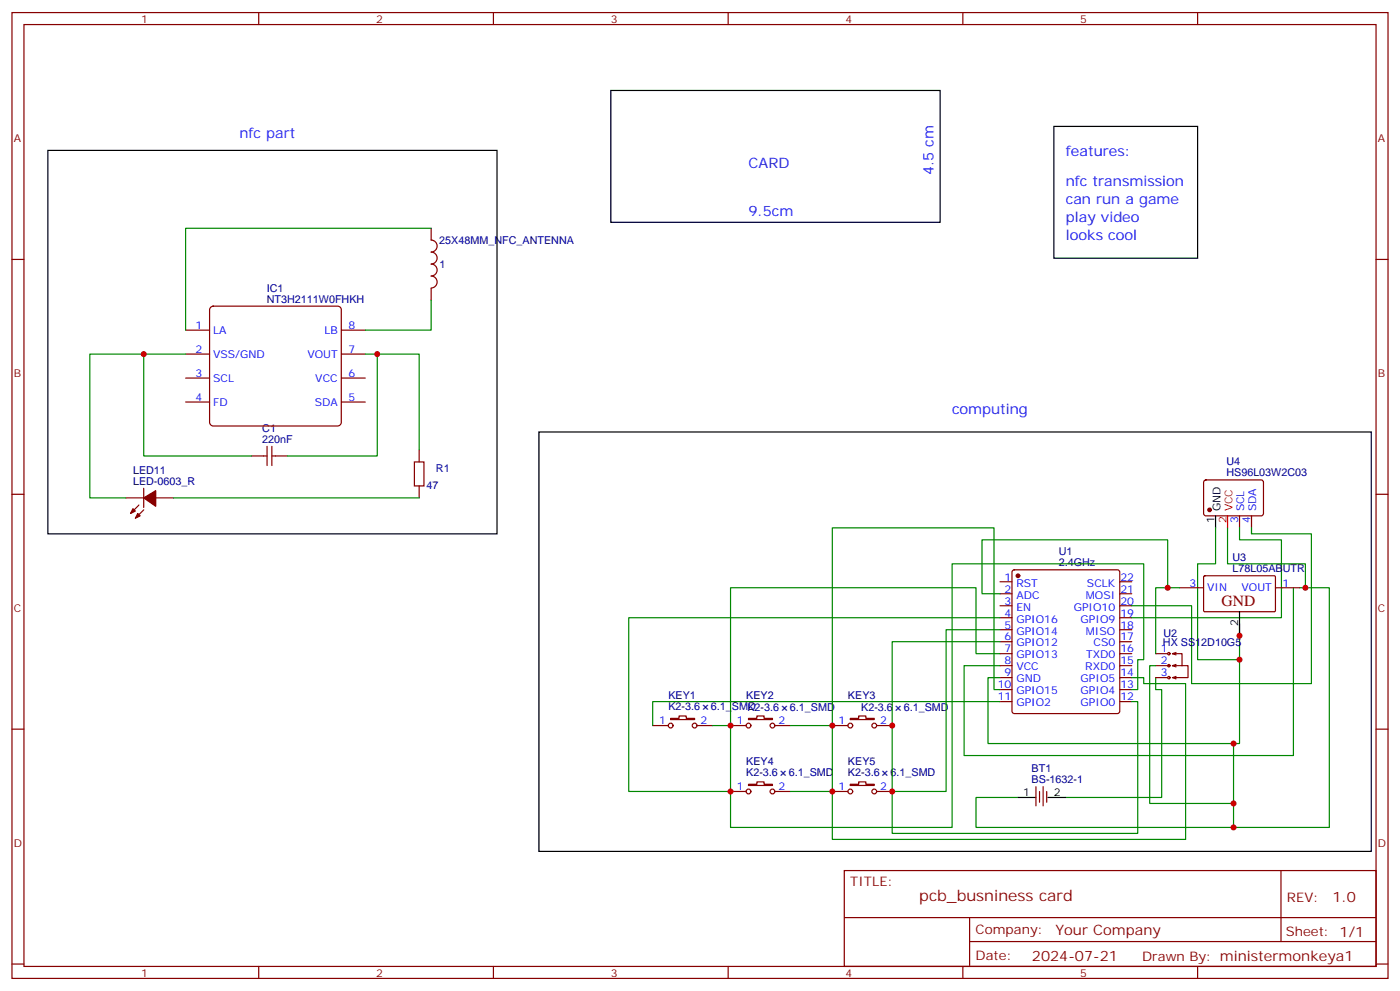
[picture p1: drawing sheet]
<svg xmlns="http://www.w3.org/2000/svg" width="412mm" height="292mm" viewBox="0 0 412 292" stroke-linecap="round" stroke-linejoin="round" font-family="sans-serif">
<g fill="none" stroke="#870000" stroke-width=".35">
<path d="M3.5 3.7h405.4v284.3h-405.4zM7.1 7.2h398.2v277.3h-398.2zM76.2 3.7v3.5M145.3 3.7v3.5M214.5 3.7v3.5M283.6 3.7v3.5M352.8 3.7v3.5M3.5 76.4h3.6M127 67.2v3.5a1.76 1.76 0 0 1 1.8 1.7 1.76 1.76 0 0 1-1.8 1.8 1.76 1.76 0 0 1 1.8 1.8 1.76 1.76 0 0 1-1.8 1.7 1.76 1.76 0 0 1 1.8 1.8 1.76 1.76 0 0 1-1.8 1.8 1.76 1.76 0 0 1 1.8 1.7 1.76 1.76 0 0 1-1.8 1.8M405.3 76.4h3.6M54.7 97.2h7M62 90.6l.8-.5h36.7l.6 .2 .4 .9v33.2l-.2 .6-.8 .4h-36.7l-.6-.2-.5-.8v-33.2z"/>
<path d="M100.5 97.2h7.1M127 84.9v3.5M54.7 104.2h7M54.7 118.4h7M54.7 111.3h7M100.5 104.2h7.1M100.5 118.4h7.1M100.5 111.3h7.1M74.1 134.2h4.6M78.7 131.4v5.7M80.1 131.4v5.7M80.1 134.2h4.6"/>
<path d="M122.1 136h2.8v7.1h-2.8zM123.5 132.5v3.5M3.5 145.5h3.6M37 146.6h5.3M45.9 146.6h5.3M123.5 143.1v3.5M354.8 141.5l.4-.2h16.5l.5 .7-.1 9.4-.6 .5-16.5-.1-.5-.6v-9.2zM365.1 151.9v3.5M368.7 151.9v3.5M405.3 145.5h3.6M294.6 171.3h3.5M294.6 174.8h3.5"/>
<path d="M294.6 178.3h3.5M298.3 168l.5-.3h30.3l.5 .3 .2 .5v40.9l-.2 .5-.5 .2h-30.3l-.5-.3-.2-.4v-40.9zM329.8 171.3h3.6M329.8 174.8h3.6M329.8 178.3h3.6M347.5 173h7M354.6 169.7l.3-.2 20.6 .1 .2 .3v10l-.3 .2-20.7-.1-.2-.3zM375.7 173h7.1M294.6 181.9h3.5M294.6 185.4h3.5M294.6 188.9h3.5M294.6 192.4h3.5"/>
<path d="M294.6 196h3.5M294.6 199.5h3.5M329.8 181.9h3.6M329.8 185.4h3.6M329.8 188.9h3.6M329.8 192.4h3.6M329.8 196h3.6M329.8 199.5h3.6M340.4 192.4h3.6M340.4 196h4.3M340.4 199.5h3.6M345.4 192.4h2.8v3.6h-2.8"/>
<path d="M345.4 192.4l1 .4M345.4 196l1 .3M346.4 192.1l-1 .3M346.4 195.6l-1 .4M346.4 199.1l-1 .4 1 .3M348.2 196h1.8v3.5h-4.3M3.5 214.7h3.6M192.3 213.6h4.5M197.6 211.5h2.4v-.7h2.1v.7h2.5v.3h-7zM205.3 213.6h4.6M215.2 213.6h4.6M220.5 211.5h2.5v-.7h2.1v.7h2.4v.3h-7z"/>
<path d="M228.2 213.6h4.6M245.2 213.6h4.6M250.5 211.5h2.4v-.7h2.2v.7h2.4v.3h-7zM258.2 213.6h4.6M294.6 203h3.5M294.6 206.6h3.5M329.8 203h3.6M329.8 206.6h3.6M405.3 214.7h3.6M215.2 233h4.6M220.5 230.9h2.5v-.7h2.1v.7h2.4v.3h-7zM228.2 233h4.6"/>
<path d="M245.2 233h4.6M250.5 230.9h2.4v-.7h2.2v.7h2.4v.3h-7zM258.2 233h4.6M305.2 231.6v5.6M306.2 233v3.2M307.3 231.6v5.6M308.3 233v3.2M248.7 256.3h156.6v28.2h-156.6zM377.3 256.3v20.9M248.7 270.1h156.5M285.6 277.2h119.6M285.6 270.1v14.2"/>
<path d="M3.5 283.8h3.6M76.2 284.5v3.5M145.3 284.5v3.5M214.5 284.5v3.5M283.6 284.5v3.5M352.8 284.5v3.5M405.3 283.8h3.6"/>
<circle cx="344.3" cy="196" r=".35"/>
<circle cx="344.3" cy="192.4" r=".35"/>
<circle cx="344.3" cy="199.5" r=".35"/>
<circle cx="197.6" cy="213.6" r=".71"/>
<circle cx="204.6" cy="213.6" r=".71"/>
<circle cx="220.5" cy="213.6" r=".71"/>
<circle cx="227.5" cy="213.6" r=".71"/>
<circle cx="250.5" cy="213.6" r=".71"/>
<circle cx="257.5" cy="213.6" r=".71"/>
<circle cx="220.5" cy="233" r=".71"/>
<circle cx="227.5" cy="233" r=".71"/>
<circle cx="250.5" cy="233" r=".71"/>
<circle cx="257.5" cy="233" r=".71"/>
</g>
<g fill="#870000" stroke="#870000" stroke-width=".35">
<path d="M42.3 146.6l3.6-2.1v4.5z"/>
<path d="M42.3 143.8v5.6z"/>
<path d="M40.9 151.5l1.4-1.4z"/>
<path d="M40.9 148.7l-1.4 1.4z"/>
<path d="M40.6 151.2l.7 .7-1.4 .7z"/>
<path d="M39.2 149.8l.7 .7-1.4 .7z"/>
<circle cx="299.9" cy="169.5" r=".53"/>
<circle cx="356.3" cy="150.1" r=".53"/>
</g>
<g fill="none" stroke="#008700" stroke-width=".35">
<path d="M127 67.2h-72.3v30M127 88.4v8.8h-19.4M42.3 104.2v30h31.8M54.7 104.2h-28.2v42.4h10.5M107.6 104.2h15.9v28.3M111.1 104.2v30h-26.4M51.2 146.6h72.3M358.1 155.4v10.6h-5.3v28.2h12.3M361.6 155.4v10.6h22.9v7M365.1 155.4v3.5h12.4v23h-44.1M368.7 155.4v1.8h17.6v44.1h-35.3v-23h-17.6M344 173v-14.1h-54.7v15.9h5.3"/>
<path d="M347.5 173h-7.1v19.4M381 173v49.4h-97v-26.4h10.6M382.8 173h8.8v70.6h-104.1v-8.8h12.4M294.6 185.4h-15.9v47.6h-15.9M294.6 181.9h-109.4v51.1h30v-19.4M294.6 192.4h-7.1v-19.4h-72.3v40.6M294.6 188.9h-31.8v44.1M333.4 199.5h3.5v1.8h12.3v45.8h-104v-14.1M340.4 199.5v3.5h1.8v31.8h-28.2M340.4 196h-1.7v40.5h24.7M365.1 183.6v35.3h-74.1v-19.4h3.6M209.9 213.6h5.3"/>
<path d="M232.8 213.6h12.4M294.6 203h-1.8v-47.6h-47.6v77.6h-12.4M294.6 206.6h-102.3v7M333.4 203h1.7v-8.8h1.8v-28.2h-56.4v77.6h-65.3v-10.6M333.4 206.6h1.7v38.8h-72.3v-12.4M363.4 218.9v24.7"/>
</g>
<path d="M179.9 26.6h97v38.8h-97zM310.4 37.2h42.4v38.8h-42.4zM14.1 44.3h132.3v112.9h-132.3zM158.7 127.2h245.2v123.4h-245.2zM358.1 151.9v3.5M365.1 180.1v7M299.9 234.8h5.3M308.7 234.8h5.3" fill="none" stroke="#000" stroke-width=".35"/>
<path d="M361.6 151.9v3.5" fill="none" stroke="#f00" stroke-width=".35"/>
<g fill="#c00">
<circle cx="42.3" cy="104.2" r=".88"/>
<circle cx="111.1" cy="104.2" r=".88"/>
<circle cx="262.8" cy="233" r=".88"/>
<circle cx="215.2" cy="233" r=".88"/>
<circle cx="215.2" cy="213.6" r=".88"/>
<circle cx="363.4" cy="243.6" r=".88"/>
<circle cx="363.4" cy="218.9" r=".88"/>
<circle cx="262.8" cy="213.6" r=".88"/>
<circle cx="245.2" cy="233" r=".88"/>
<circle cx="245.2" cy="213.6" r=".88"/>
<circle cx="365.1" cy="194.2" r=".88"/>
<circle cx="363.4" cy="236.5" r=".88"/>
<circle cx="365.1" cy="187.1" r=".88"/>
<circle cx="384.5" cy="173" r=".88"/>
<circle cx="344" cy="173" r=".88"/>
</g>
<g font-size="4.6" fill="#800">
<text x="359.8" y="178.3">GND</text>
<text x="270.8" y="265.3">pcb_busniness card</text>
</g>
<g font-size="4.2" fill="#00f">
<text x="70.6" y="40.7">nfc part</text>
<text x="314" y="46">features:</text>
<text x="220.5" y="49.6">CARD</text>
<text x="275" y="51.6" transform="rotate(-90 275 51.6)">4.5 cm</text>
<text x="314" y="54.9">nfc transmission</text>
<text x="220.5" y="63.7">9.5cm</text>
<text x="314" y="60.1">can run a game</text>
<text x="314" y="65.4">play video</text>
<text x="314" y="70.7">looks cool</text>
<text x="280.5" y="121.9">computing</text>
</g>
<g font-size="4.2" fill="#800">
<text x="392.5" y="265.6">1.0</text>
<text x="310.9" y="275.1">Your Company</text>
<text x="304" y="282.9">2024-07-21</text>
</g>
<g font-size="3.9" fill="#800">
<text x="250.5" y="260.9">TITLE:</text>
<text x="379.1" y="265.6">REV:</text>
<text x="287.4" y="275.1">Company:</text>
<text x="378.7" y="275.7">Sheet: 1/1</text>
<text x="287.4" y="282.8">Date:</text>
<text x="336.4" y="282.8">Drawn By: ministermonkeya1</text>
</g>
<g font-size="3.2" fill="#800">
<text x="41.6" y="6.7">1</text>
<text x="110.8" y="6.7">2</text>
<text x="179.9" y="6.7">3</text>
<text x="249.1" y="6.7">4</text>
<text x="318.2" y="6.7">5</text>
<text x="4.1" y="41.8">A</text>
<text x="405.9" y="41.8">A</text>
<text x="4.1" y="110.9">B</text>
<text x="405.9" y="110.9">B</text>
<text x="4.1" y="180.1">C</text>
<text x="405.9" y="180.1">C</text>
<text x="4.1" y="249.2">D</text>
<text x="405.9" y="249.2">D</text>
<text x="41.6" y="287.5">1</text>
<text x="110.8" y="287.5">2</text>
<text x="179.9" y="287.5">3</text>
<text x="249.1" y="287.5">4</text>
<text x="318.2" y="287.5">5</text>
</g>
<g font-size="3.2" fill="#000080">
<text x="129.4" y="71.8">25X48MM_NFC_ANTENNA</text>
<text x="129.5" y="78.8">1</text>
<text x="78.6" y="89.1">NT3H2111W0FHKH</text>
<text x="78.6" y="85.9">IC1</text>
<text x="77.3" y="130.4">220nF</text>
<text x="77.3" y="127.2">C1</text>
<text x="361.3" y="137">U4</text>
<text x="39.2" y="142.7">LED-0603_R</text>
<text x="39.2" y="139.5">LED11</text>
<text x="125.6" y="143.9">47</text>
<text x="128.4" y="138.9">R1</text>
<text x="361.3" y="140.2">HS96L03W2C03</text>
<text x="311.9" y="166.7">2.4GHz</text>
<text x="311.9" y="163.5">U1</text>
<text x="363" y="165.1">U3</text>
<text x="363" y="168.3">L78L05ABUTR</text>
<text x="342.6" y="190.1">HX SS12D10G5</text>
<text x="342.7" y="187.5">U2</text>
<text x="196.9" y="209">K2-3.6</text>
<text x="196.9" y="205.8">KEY1</text>
<text x="209.4" y="209">6.1_SMD</text>
<text x="219.8" y="205.8">KEY2</text>
<text x="220.2" y="209.4">K2-3.6</text>
<text x="232.7" y="209.4">6.1_SMD</text>
<text x="249.8" y="205.8">KEY3</text>
<text x="253.7" y="209.4">K2-3.6</text>
<text x="266.2" y="209.4">6.1_SMD</text>
<text x="219.8" y="225.2">KEY4</text>
<text x="249.8" y="225.2">KEY5</text>
<text x="303.9" y="227.4">BT1</text>
<text x="219.8" y="228.4">K2-3.6</text>
<text x="232.3" y="228.4">6.1_SMD</text>
<text x="249.8" y="228.4">K2-3.6</text>
<text x="262.3" y="228.4">6.1_SMD</text>
<text x="303.9" y="230.5">BS-1632-1</text>
</g>
<g font-size="3.2" fill="#00f">
<text x="57.6" y="96.8">1</text>
<text x="62.8" y="98.2">LA</text>
<text x="95.5" y="98.2">LB</text>
<text x="102.7" y="96.8">8</text>
<text x="57.6" y="103.9">2</text>
<text x="62.8" y="105.3">VSS/GND</text>
<text x="90.5" y="105.3">VOUT</text>
<text x="102.7" y="103.9">7</text>
<text x="57.6" y="110.9">3</text>
<text x="62.8" y="112.4">SCL</text>
<text x="92.9" y="112.4">VCC</text>
<text x="102.7" y="110.9">6</text>
<text x="57.6" y="118">4</text>
<text x="62.8" y="119.4">FD</text>
<text x="92.7" y="119.4">SDA</text>
<text x="102.7" y="118">5</text>
<text x="364.8" y="154.1" transform="rotate(-90 364.8 154.1)">3</text>
<text x="366.5" y="150.6" transform="rotate(-90 366.5 150.6)">SCL</text>
<text x="368.3" y="154.1" transform="rotate(-90 368.3 154.1)">4</text>
<text x="370.1" y="150.6" transform="rotate(-90 370.1 150.6)">SDA</text>
<text x="295.9" y="170.9">1</text>
<text x="299.4" y="172.7">RST</text>
<text x="320.2" y="172.7">SCLK</text>
<text x="330" y="170.9">22</text>
<text x="350.4" y="172.7">3</text>
<text x="377.8" y="172.7">1</text>
<text x="295.9" y="174.4">2</text>
<text x="295.9" y="178">3</text>
<text x="299.4" y="176.2">ADC</text>
<text x="299.4" y="179.7">EN</text>
<text x="316.3" y="179.7">GPIO10</text>
<text x="319.9" y="176.2">MOSI</text>
<text x="330" y="178">20</text>
<text x="330" y="174.4">21</text>
<text x="355.6" y="174.1">VIN</text>
<text x="365.7" y="174.1">VOUT</text>
<text x="295.9" y="181.5">4</text>
<text x="295.9" y="185">5</text>
<text x="299.4" y="183.3">GPIO16</text>
<text x="318.3" y="183.3">GPIO9</text>
<text x="330" y="185">18</text>
<text x="330" y="181.5">19</text>
<text x="295.9" y="188.6">6</text>
<text x="299.4" y="186.8">GPIO14</text>
<text x="299.4" y="190.3">GPIO12</text>
<text x="319.9" y="186.8">MISO</text>
<text x="322.1" y="190.3">CS0</text>
<text x="330" y="188.6">17</text>
<text x="295.9" y="192.1">7</text>
<text x="295.9" y="195.6">8</text>
<text x="299.4" y="193.9">GPIO13</text>
<text x="299.4" y="197.4">VCC</text>
<text x="319.7" y="197.4">RXD0</text>
<text x="320" y="193.9">TXD0</text>
<text x="330" y="195.6">15</text>
<text x="330" y="192.1">16</text>
<text x="341.9" y="195.6">2</text>
<text x="341.9" y="192.1">1</text>
<text x="293.9" y="202.7">10</text>
<text x="295.9" y="199.1">9</text>
<text x="299.4" y="200.9">GND</text>
<text x="318.3" y="200.9">GPIO5</text>
<text x="330" y="202.7">13</text>
<text x="330" y="199.1">14</text>
<text x="341.9" y="199.1">3</text>
<text x="293.9" y="206.2">11</text>
<text x="299.4" y="204.4">GPIO15</text>
<text x="299.4" y="208">GPIO2</text>
<text x="318.3" y="208">GPIO0</text>
<text x="318.3" y="204.4">GPIO4</text>
<text x="330" y="206.2">12</text>
<text x="194.1" y="213.3">1</text>
<text x="206.4" y="213.3">2</text>
<text x="217.1" y="213.3">1</text>
<text x="229.3" y="213.3">2</text>
<text x="247" y="213.3">1</text>
<text x="259.3" y="213.3">2</text>
<text x="217.1" y="232.7">1</text>
<text x="229.3" y="232.7">2</text>
<text x="247" y="232.7">1</text>
<text x="259.3" y="232.7">2</text>
</g>
<g font-size="3.2">
<text x="357.7" y="154.1" transform="rotate(-90 357.7 154.1)">1</text>
<text x="359.5" y="150.6" transform="rotate(-90 359.5 150.6)">GND</text>
<text x="364.8" y="184.2" transform="rotate(-90 364.8 184.2)">2</text>
<text x="301.4" y="234.4">1</text>
<text x="310.4" y="234.4">2</text>
</g>
<g font-size="3.2" fill="#f00">
<text x="361.2" y="154.1" transform="rotate(-90 361.2 154.1)">2</text>
<text x="363" y="150.6" transform="rotate(-90 363 150.6)">VCC</text>
</g>
</svg>
